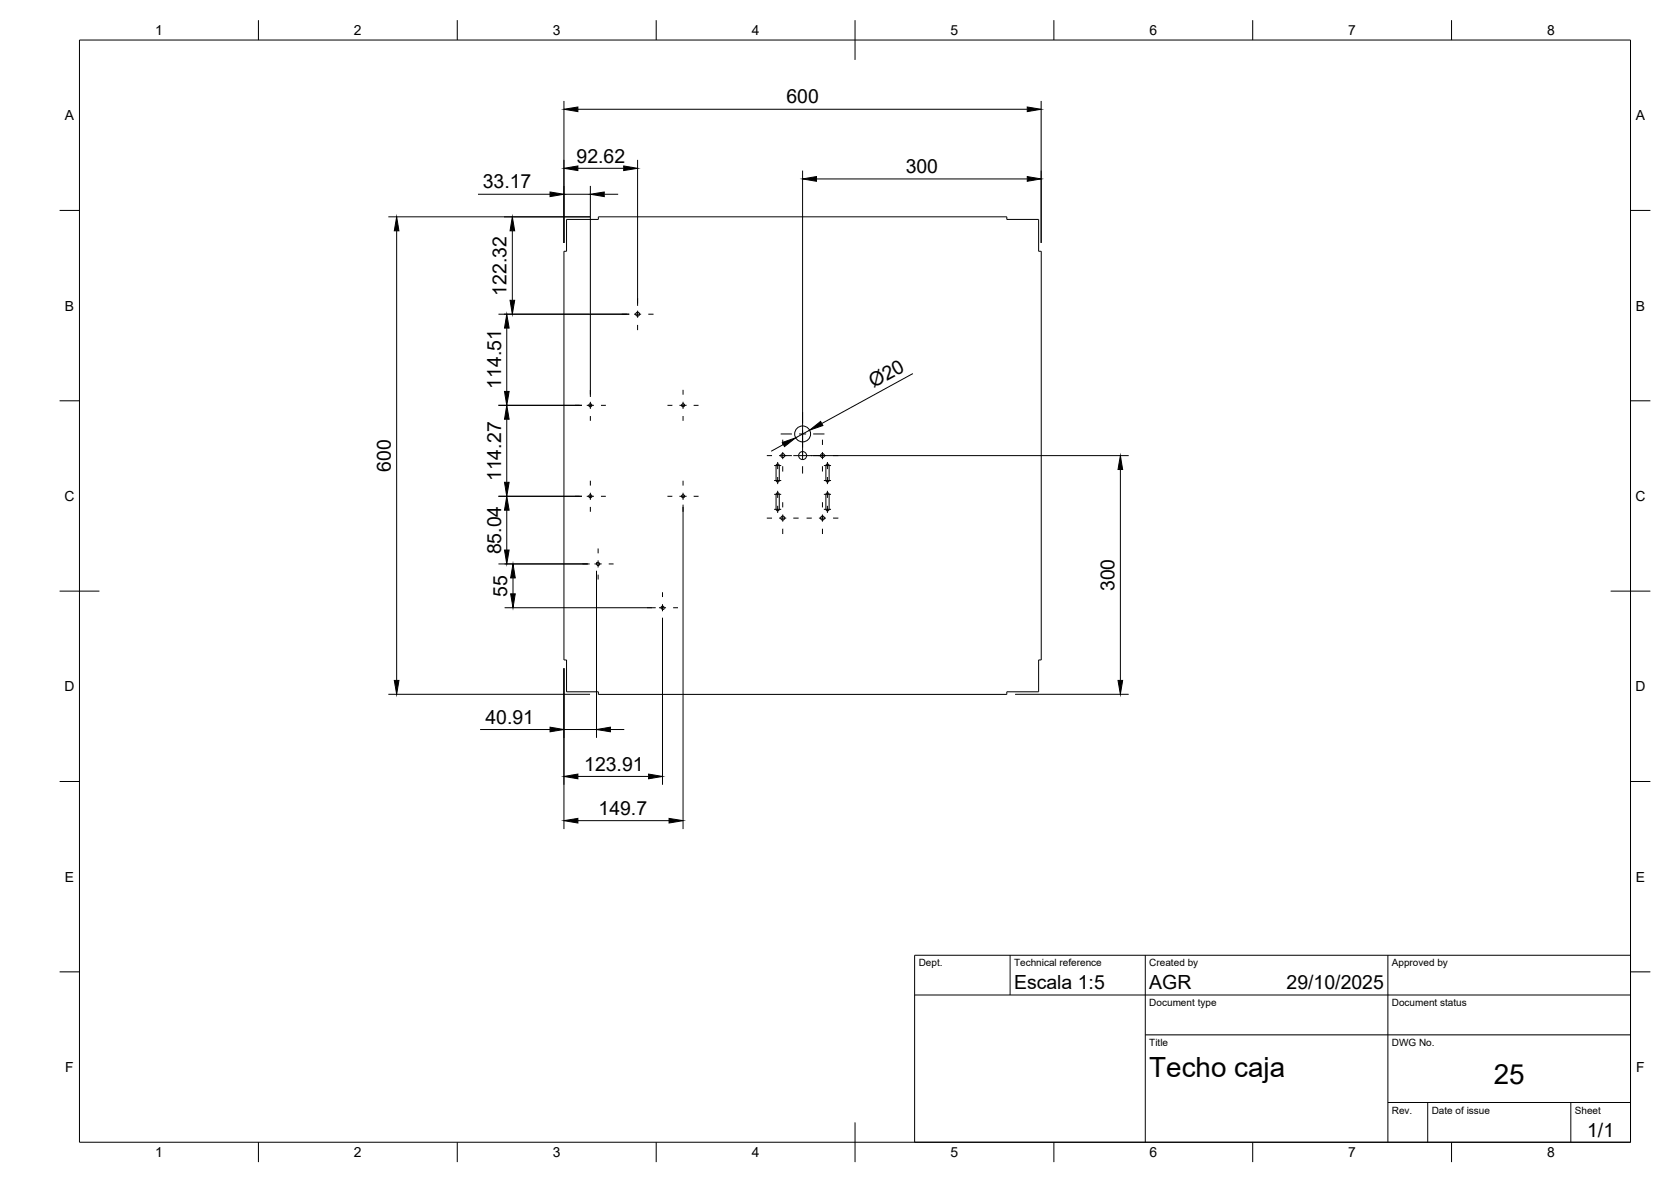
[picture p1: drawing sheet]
<svg xmlns="http://www.w3.org/2000/svg" width="420mm" height="297mm" viewBox="0 0 420 297" stroke-linecap="round" stroke-linejoin="round" font-family="sans-serif">
<!-- layer: Visible -->
<g fill="none" stroke="#000" stroke-width=".25">
<path d="M142.5 55.1h8v-.6h102.7v.6h8v8h.6v102.7h-.6v8h-8v.7h-102.7v-.7h-8v-8h-.7v-102.7h.7zM195.1 117v3.8M195.2 117a.39 .39 0 0 1 .3-.4 .39 .39 0 0 1 .4 .4v3.8a.39 .39 0 0 1-.4 .3 .39 .39 0 0 1-.3-.3M207.7 116.8a.39 .39 0 0 1 .5-.2 .39 .39 0 0 1 .3 .4v3.8a.39 .39 0 0 1-.4 .3 .39 .39 0 0 1-.4-.3zM195.1 124.2v3.8M195.2 124.2a.39 .39 0 0 1 .4-.4 .39 .39 0 0 1 .3 .4v3.8a.39 .39 0 0 1-.4 .4 .39 .39 0 0 1-.3-.4M207.7 124a.39 .39 0 0 1 .5-.2 .39 .39 0 0 1 .3 .4v3.8a.4 .4 0 0 1-.4 .4 .4 .4 0 0 1-.4-.4zM150.4 141.3a.39 .39 0 0 1 .4 .4 .39 .39 0 0 1-.4 .4 .39 .39 0 0 1-.4-.4v-.4h.4M167 152.7a.39 .39 0 0 0-.4-.4 .39 .39 0 0 0-.4 .4 .39 .39 0 0 0 .4 .4h.4v-.4"/>
<circle cx="160.3" cy="78.9" r=".5"/>
<circle cx="148.4" cy="101.9" r=".39"/>
<circle cx="171.8" cy="101.9" r=".39"/>
<circle cx="196.8" cy="114.5" r=".5"/>
<circle cx="201.8" cy="109" r="2"/>
<circle cx="201.8" cy="114.5" r="1.01"/>
<circle cx="206.8" cy="114.5" r=".5"/>
<circle cx="148.4" cy="124.7" r=".39"/>
<circle cx="171.8" cy="124.7" r=".39"/>
<circle cx="196.8" cy="130.2" r=".5"/>
<circle cx="206.8" cy="130.2" r=".5"/>
</g>
<!-- layer: BORDER -->
<g fill="none" stroke="#000" stroke-width=".25">
<path d="M20 10.1h390v276.9h-390zM65 5.1v5M115 5.1v5M165 5.1v5M215 5.1v10M265 5.1v5M315 5.1v5M365 5.1v5M15 52.9h5M410 52.9h5M15 100.7h5M410 100.7h5"/>
<path d="M15 148.6h10M405 148.6h10M15 196.4h5M410 196.4h5M15 244.2h5M410 244.2h5M65 287v5M115 287v5M165 287v5M215 282.1v9.9M265 287v5M315 287v5"/>
<path d="M365 287v5"/>
</g>
<!-- layer: TITLEBLOCK -->
<path d="M230 240.1h180v46.9h-180zM230 250h180M254 240.1v9.9M288 240.1v46.9M349 240.1v46.9M288 260.1h122M349 277.1h61M359 277.1v9.9M395 277.1v9.9" fill="none" stroke="#000" stroke-width=".25"/>
<!-- layer: Smart Centers -->
<g fill="none" stroke="#000" stroke-width=".25">
<path d="M156.3 79h1.3M159.4 79h1.8M160.3 75v1.3M160.3 78.1v1.7M163 79h1.3M148.4 98v1.2M160.3 81.6v1.4M171.7 98v1.2M144.5 101.9h1.3M147.5 101.9h1.8M148.4 101v1.8M148.4 104.5v1.3"/>
<path d="M151.1 101.9h1.2M167.8 101.9h1.3M170.8 101.9h1.8M171.7 101v1.8M171.7 104.5v1.3M174.4 101.9h1.2M192.8 114.5h1.3M194.6 117h1.8M195.5 116.1v1.8M195.5 119.9v1.8M195.9 114.5h3.2M196.3 109.1h2.8"/>
<path d="M196.8 110.5v1.3M196.8 113.6v1.8M196.8 117.2v1.3M199.5 114.5h1.3M200.9 114.5h1.8M200.9 109.1h1.8M201.8 103.6v2.8M201.8 108.2v7.2M201.8 117.2v1.8M202.8 114.5h1.3M204.5 114.5h3.2M204.5 109.1h2.8"/>
<path d="M206.8 110.5v1.3M206.8 113.6v1.8M206.8 117.2v1.3M207.2 117h1.8M208 116.1v1.8M208 119.9v1.8M209.5 114.5h1.3M144.5 124.7h1.3M147.5 124.7h1.8M148.4 120.8v1.2M148.4 123.8v1.8M148.4 127.4v1.2"/>
<path d="M150.4 137.8v1.3M151.1 124.7h1.2M167.8 124.7h1.3M170.8 124.7h1.8M171.7 120.8v1.2M171.7 123.8v1.8M171.7 127.4v1.2M174.4 124.7h1.2M192.8 130.2h1.3M194.6 120.8h1.8M194.6 124.2h1.8M194.6 128h1.8"/>
<path d="M195.5 123.3v1.8M195.5 127.1v1.8M195.9 130.2h1.8M196.8 126.2v1.3M196.8 129.3v1.8M196.8 132.9v1.3M199.5 130.2h1.3M202.8 130.2h1.3M205.9 130.2h1.8M206.8 126.2v1.3M206.8 129.3v1.8M206.8 132.9v1.3"/>
<path d="M207.2 120.8h1.8M207.2 124.2h1.8M207.2 128h1.8M208 123.3v1.8M208 127.1v1.8M209.5 130.2h1.3M146.5 141.7h1.2M149.5 141.7h1.8M150.4 140.8v1.8M150.4 144.4v1.2M153.1 141.7h1.2M162.7 152.7h1.2"/>
<path d="M165.7 152.7h1.8M166.6 148.8v1.2M166.6 151.8v1.8M166.6 155.4v1.2M169.2 152.7h1.3"/>
</g>
<!-- layer: FD_Dimensions -->
<g fill="none" stroke="#000" stroke-width=".25">
<path d="M141.8 25.4v35.7M145.3 27.5h113M261.8 25.4v35.7M97.6 54.5h50.8M99.7 58v113M120.2 48.8h18.1M128.8 58v17.5M141.8 48.8h6.6M145.3 42.3h11.5M148.4 46.7v53.1M151.9 48.8h3.5M160.3 40.2v36.7"/>
<path d="M201.8 42.9v69.6M205.3 45h53M125.3 79h32.9M127.4 82.5v15.9M229.5 93.9l-22.9 12.5M125.3 101.9h21M127.4 105.4v15.8M197 111.7l-3.1 1.7M203.6 108.1l-3.6 1.9M203.9 114.5h79.9M281.7 118v53M125.3 124.7h21"/>
<path d="M127.4 128.2v10M171.7 126.8v81.6M125.3 141.7h23M126.9 152.7h38M129 145.2v4M150 143.4v42M166.6 155.2v42M97.6 174.5h50.8M141.8 167.9v40.5M255.2 174.5h28.6M120.7 183.3h17.6M141.8 183.3h8.2"/>
<path d="M145.3 195.1h17.8M153.5 183.3h3.5M145.3 206.2h22.9"/>
</g>
<g fill="#000" stroke="#000" stroke-width=".25">
<path d="M141.8 27.5l3.5-.6v1.2zM258.3 26.9l3.5 .6-3.5 .6zM99.7 54.5l.6 3.5h-1.2zM128.8 54.5l.6 3.5h-1.2zM138.3 48.2l3.5 .6-3.5 .6zM141.8 42.3l3.5-.6v1.2zM148.4 48.8l3.5-.6v1.2zM156.8 41.7l3.5 .6-3.5 .6zM201.8 45l3.5-.6v1.2zM258.3 44.4l3.5 .6-3.5 .6zM128.2 75.5h1.2l-.6 3.5zM127.4 79l.6 3.5h-1.1z"/>
<path d="M126.9 98.4h1.1l-.6 3.5zM127.4 101.9l.6 3.5h-1.1zM196.7 111.2l3.3-1.2-2.7 2.2zM203.6 108.1l2.7-2.2 .6 1zM281.7 114.5l.6 3.5h-1.2zM126.9 121.2h1.1l-.6 3.5zM126.9 138.2h1.1l-.6 3.5zM127.4 124.7l.6 3.5h-1.1zM128.4 149.2h1.2l-.6 3.5zM129 141.7l.6 3.5h-1.2zM99.1 171h1.2l-.6 3.5zM281.1 171h1.2l-.6 3.5z"/>
<path d="M138.3 182.7l3.5 .6-3.5 .6zM141.8 195.1l3.5-.6v1.2zM150 183.3l3.5-.6v1.2zM163.1 194.5l3.5 .6-3.5 .6zM141.8 206.2l3.5-.5v1.1zM168.2 205.7l3.5 .5-3.5 .6z"/>
</g>
<g font-size="7">
<text x="289" y="270.6">Techo caja</text>
<text x="375.6" y="272.3">25</text>
</g>
<g font-size="4.9">
<text x="197.7" y="26">600</text>
<text x="145" y="40.8">92.62</text>
<text x="121.4" y="47.4">33.17</text>
<text x="227.7" y="43.5">300</text>
<text x="127.4" y="74.3" transform="rotate(-90 127.4 74.3)">122.32</text>
<text x="126" y="97.7" transform="rotate(-90 126 97.7)">114.51</text>
<text x="219.6" y="97.5" transform="rotate(-29 219.6 97.5)">Ø20</text>
<text x="98.3" y="118.5" transform="rotate(-90 98.3 118.5)">600</text>
<text x="126" y="120.9" transform="rotate(-90 126 120.9)">114.27</text>
<text x="126" y="139.3" transform="rotate(-90 126 139.3)">85.04</text>
<text x="127.5" y="150" transform="rotate(-90 127.5 150)">55</text>
<text x="280.2" y="148.6" transform="rotate(-90 280.2 148.6)">300</text>
<text x="122.1" y="181.9">40.91</text>
<text x="146.9" y="193.7">123.91</text>
<text x="150.5" y="204.8">149.7</text>
<text x="255" y="248.5">Escala 1:5</text>
<text x="289" y="248.5">AGR</text>
<text x="323.5" y="248.5">29/10/2025</text>
<text x="399.1" y="285.7">1/1</text>
</g>
<g font-size="3.5">
<text x="39" y="8.8">1</text>
<text x="89" y="8.8">2</text>
<text x="139" y="8.8">3</text>
<text x="189" y="8.8">4</text>
<text x="239" y="8.8">5</text>
<text x="289" y="8.8">6</text>
<text x="339" y="8.8">7</text>
<text x="389" y="8.8">8</text>
<text x="16.3" y="30.2">A</text>
<text x="411.3" y="30.2">A</text>
<text x="16.3" y="78">B</text>
<text x="411.3" y="78">B</text>
<text x="16.2" y="125.9">C</text>
<text x="411.2" y="125.9">C</text>
<text x="16.2" y="173.7">D</text>
<text x="411.2" y="173.7">D</text>
<text x="16.3" y="221.6">E</text>
<text x="411.3" y="221.6">E</text>
<text x="16.4" y="269.4">F</text>
<text x="411.4" y="269.4">F</text>
<text x="39" y="290.8">1</text>
<text x="89" y="290.8">2</text>
<text x="139" y="290.8">3</text>
<text x="189" y="290.8">4</text>
<text x="239" y="290.8">5</text>
<text x="289" y="290.8">6</text>
<text x="339" y="290.8">7</text>
<text x="389" y="290.8">8</text>
</g>
<g font-size="2.5">
<text x="231" y="242.9">Dept.</text>
<text x="255" y="242.9">Technical reference</text>
<text x="289" y="242.9">Created by</text>
<text x="350" y="242.9">Approved by</text>
<text x="289" y="252.8">Document type</text>
<text x="350" y="252.8">Document status</text>
<text x="289" y="262.9">Title</text>
<text x="350" y="262.9">DWG No.</text>
<text x="350" y="279.9">Rev.</text>
<text x="360" y="279.9">Date of issue</text>
<text x="396" y="279.9">Sheet</text>
</g>
</svg>
